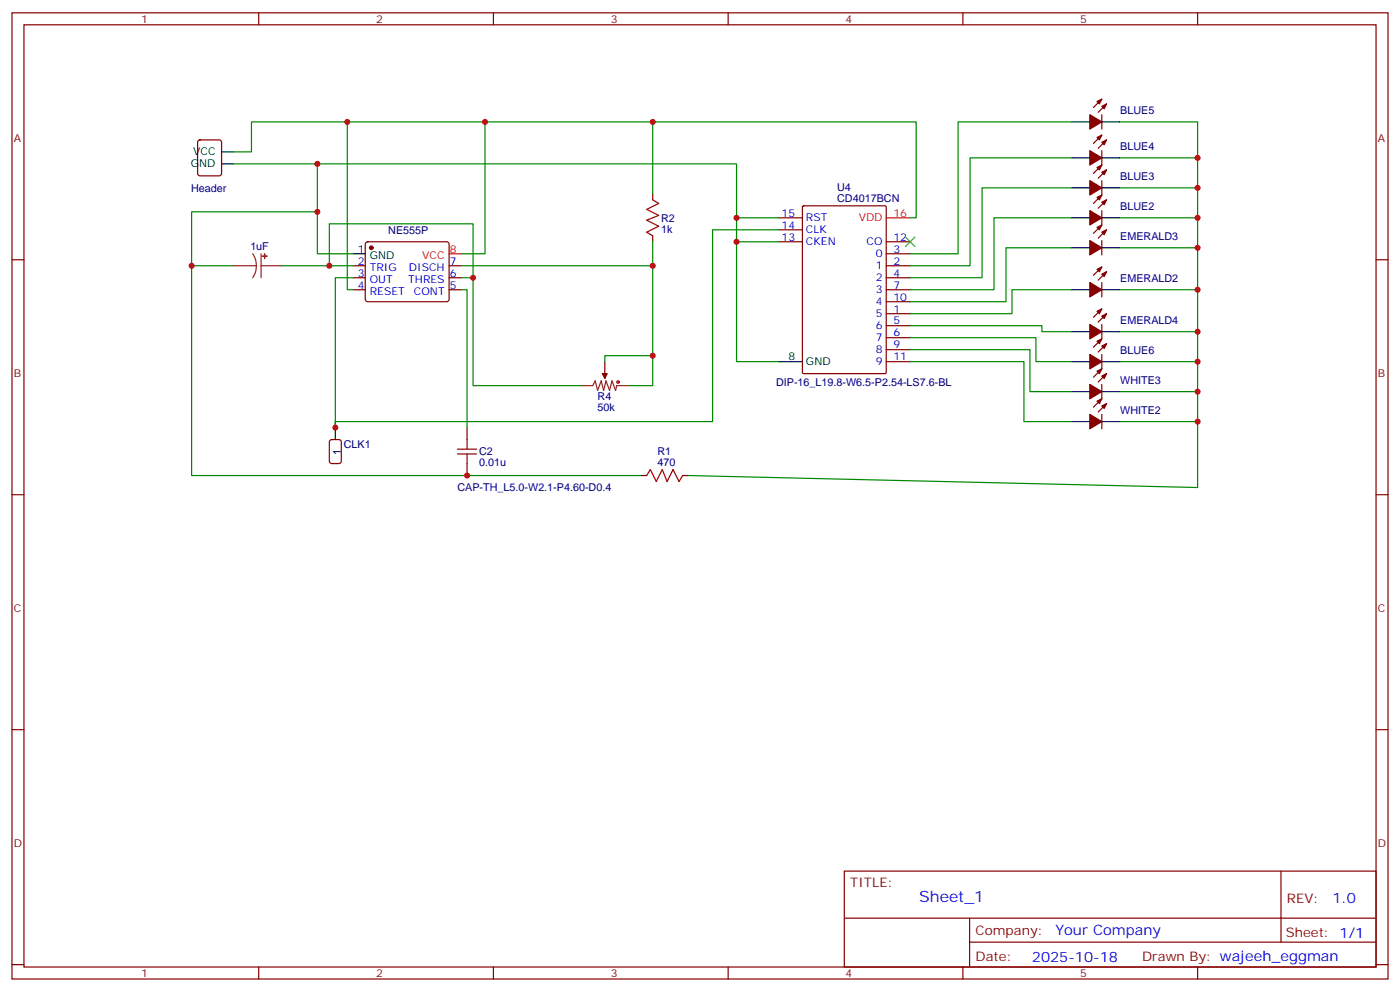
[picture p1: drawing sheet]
<svg xmlns="http://www.w3.org/2000/svg" width="412mm" height="292mm" viewBox="0 0 412 292" stroke-linecap="round" stroke-linejoin="round" font-family="sans-serif">
<g fill="none" stroke="#870000" stroke-width=".35">
<path d="M3.5 3.8h405.4v284.3h-405.4zM7.1 7.3h398.2v277.3h-398.2zM76.2 3.8v3.5M145.3 3.8v3.5M214.5 3.8v3.5M283.6 3.8v3.5M352.8 3.8v3.5M324.6 33.8v4.2M324.6 39.8l-2.5 2.4M324.6 29.2l-2.5 2.4M326 30.6l-2.5 2.5M58.4 41.4l.5-.2h5.7l.6 .4 .1 9.4-.5 .7-5.9 .1-.6-.5-.1-9.4z"/>
<path d="M192.3 57v1.8M324.6 44.3v4.3l-2.5 2.4M324.6 53.2v4.2l-2.5 2.5M326 58.8l-2.5 2.5M326 50l-2.5 2.5M326 41.2l-2.5 2.4M3.5 76.4h3.6M104.1 78.2h3.5M107.8 71.4l.5-.2h23.3l.5 .2 .2 .5-.1 16.5-.6 .4-23.6-.1-.4-.6v-16.2zM132.3 78.2h3.5M192.3 69.4v1.8M229.3 71.2h7.1"/>
<path d="M229.3 64.1h7.1M229.3 67.6h7.1M236.4 60.7l.3-.1h24l.3 .1 .1 48.9-.2 .3-24.2 .1-.3-.2zM261.1 78.2h7M261.1 74.7h7M261.1 71.2h7M324.6 62v4.2l-2.5 2.5M324.6 70.8v4.2M324.6 78.6l-2.5 2.4M326 80l-2.5 2.4M326 67.6l-2.5 2.5M405.3 76.4h3.6"/>
<path d="M104.1 81.7h3.5M104.1 85.3h3.5M132.3 81.7h3.5M132.3 85.3h3.5M261.1 81.7h7M261.1 85.3h7M261.1 92.3h7M261.1 95.8h7M261.1 99.4h7M261.1 88.8h7M324.6 83.1v4.3M324.6 95.5v4.2l-2.5 2.5"/>
<path d="M324.6 90.9l-2.5 2.5M326 92.3l-2.5 2.5M178.2 106.4v3.6M261.1 102.9h7M261.1 106.4h7M324.6 104.3v4.2l-2.5 2.5M324.6 113.1v4.3l-2.5 2.4M326 118.8l-2.5 2.4M326 110l-2.5 2.4M326 101.1l-2.5 2.5M137.6 125.8v3.6M137.6 136.4v3.5"/>
<path d="M188.7 139.9h1.8M201.1 139.9h1.7M324.6 122v4.2M3.5 145.6h3.6M405.3 145.6h3.6M3.5 214.7h3.6M405.3 214.7h3.6M248.7 256.4h156.6v28.2h-156.6zM377.3 256.4v20.9M248.7 270.2h156.5M285.6 277.3h119.6M285.6 270.2v14.1"/>
<path d="M3.5 283.9h3.6M76.2 284.6v3.5M145.3 284.6v3.5M214.5 284.6v3.5M283.6 284.6v3.5M352.8 284.6v3.5M405.3 283.9h3.6"/>
</g>
<g fill="#870000" stroke="#870000" stroke-width=".35">
<path d="M177.4 110h1.5l-.7 1.4z"/>
<path d="M323.1 118.1l1.5-.7-.8 1.4z"/>
<path d="M324.6 119.5l1.4-.7-.7 1.4z"/>
<path d="M321 122l3.6 2.1-3.6 2.1z"/>
<path d="M323.1 109.3l1.5-.8-.8 1.5z"/>
<path d="M324.6 110.7l1.4-.7-.7 1.4z"/>
<path d="M321 113.1l3.6 2.2-3.6 2.1z"/>
<path d="M323.1 79.3l1.5-.7-.8 1.4z"/>
<path d="M324.6 80.7l1.4-.7-.7 1.4z"/>
<path d="M321 83.1l3.6 2.2-3.6 2.1z"/>
<path d="M323.1 66.9l1.5-.7-.8 1.4z"/>
<path d="M324.6 68.3l1.4-.7-.7 1.4z"/>
<path d="M321 70.8l3.6 2.1-3.6 2.1z"/>
<path d="M323.1 91.6l1.5-.7-.8 1.4z"/>
<path d="M324.6 93l1.4-.7-.7 1.4z"/>
<path d="M321 95.5l3.6 2.1-3.6 2.1z"/>
<path d="M323.1 58.1l1.5-.7-.8 1.4z"/>
<path d="M324.6 59.5l1.4-.7-.7 1.4z"/>
<path d="M321 62l3.6 2.1-3.6 2.1z"/>
<path d="M323.1 49.3l1.5-.7-.8 1.4z"/>
<path d="M324.6 50.7l1.4-.7-.7 1.4z"/>
<path d="M321 53.2l3.6 2.1-3.6 2.1z"/>
<path d="M323.1 40.5l1.5-.7-.8 1.4z"/>
<path d="M324.6 41.9l1.4-.7-.7 1.4z"/>
<path d="M321 44.3l3.6 2.2-3.6 2.1z"/>
<path d="M323.1 29.9l1.5-.7-.8 1.4z"/>
<path d="M324.6 31.3l1.4-.7-.7 1.4z"/>
<path d="M321 33.8l3.6 2.1-3.6 2.1z"/>
<path d="M323.1 100.4l1.5-.7-.8 1.4z"/>
<path d="M324.6 101.8l1.4-.7-.7 1.5z"/>
<path d="M321 104.3l3.6 2.1-3.6 2.1z"/>
<circle cx="109.4" cy="72.9" r=".53"/>
</g>
<g fill="none" stroke="#000" stroke-width=".35">
<path d="M315.7 35.9h5.3M324.6 35.9h5.2M65.3 48.2h3.5M65.3 44.7h3.5M315.7 55.3h5.3M315.7 46.5h5.3M324.6 55.3h5.2M324.6 46.5h5.2M104.1 74.7h3.5M315.7 72.9h5.3M315.7 64.1h5.3M324.6 72.9h5.2"/>
<path d="M324.6 64.1h5.2M315.7 85.3h5.3M315.7 97.6h5.3M324.6 85.3h5.2M324.6 97.6h5.2M229.3 106.4h7.1M315.7 106.4h5.3M315.7 115.3h5.3M324.6 106.4h5.2M324.6 115.3h5.2M98.8 125.8v3.6M315.7 124.1h5.3"/>
<path d="M324.6 124.1h5.2"/>
</g>
<path d="M132.3 74.7h3.5M261.1 64.1h7" fill="none" stroke="#f00" stroke-width=".35"/>
<path d="M68.8 78.2h6.7M74.4 74.7l.9 1.7 .2 1.8M75.5 78.2l-.2 1.9-.9 1.6M76.9 78.2h6M76.9 74.7v7M171.1 113.5h3.5l.7-1.4 .7 2.8 1.1-2.8 .7 2.8 .7-2.8 1.1 2.8 .7-2.8 1 2.8 .4-1.4h3.5M178.2 110v1.4" fill="none" stroke="#8c2424" stroke-width=".35"/>
<g fill="#8c2424" stroke="#8c2424" stroke-width=".35">
<path d="M77.9 74.7l.1 1.4z"/>
<path d="M77.3 75.4h1.4z"/>
</g>
<g fill="none" stroke="#a10000" stroke-width=".35">
<path d="M192.3 58.8l1.7 1.1-3.5 1.7 3.5 1.8-3.5 1.4 3.5 1.8-3.5 1.7 1.8 1.1M134.8 133.6h5.6M134.8 132.2h5.6M137.6 129.4v2.8M137.6 133.6v2.8M190.5 139.9l1.1-1.7 1.7 3.5 1.8-3.5 1.4 3.5 1.8-3.5 1.7 3.5 1.1-1.8"/>
<circle cx="182" cy="112.4" r=".35"/>
</g>
<path d="M97.2 129.6l.5-.2h2.1l.7 .4v5.9l-.4 .7h-2.4l-.6-.4-.1-5.9z" fill="none" stroke="#900" stroke-width=".35"/>
<path d="M266.7 69.7l2.8 2.9M269.5 69.7l-2.8 2.9" fill="none" stroke="#3c3" stroke-width=".35"/>
<g fill="none" stroke="#008700" stroke-width=".35">
<path d="M102.3 35.9v49.4h1.8M142.9 35.9v38.8h-7.1M192.3 35.9v21.1M315.7 35.9h-33.5v38.8h-14.1M329.8 35.9h23v107.6l-150-3.6M68.8 48.2h24.7v26.5h10.6M68.8 44.7h5.3v-8.8h195.8v28.2h-1.8M93.5 48.2h123.5v58.2h12.3M315.7 46.5h-29.9v31.7h-17.7M315.7 55.3h-26.4v26.4h-21.2M329.8 46.5h23M329.8 55.3h23"/>
<path d="M56.4 78.2h12.4M82.9 78.2h21.2M93.5 62.3h-37.1v77.6h132.3M97 78.2v-12.3h42.3v47.6h31.8M135.8 78.2h56.5M192.3 71.2v42.3h-7.1M217 64.1h12.3M217 71.2h12.3M229.3 67.6h-19.4v56.5h-111.1v1.7v-44.1h5.3M315.7 64.1h-22.9v21.2h-24.7M315.7 72.9h-19.4v15.9h-28.2M329.8 64.1h23"/>
<path d="M329.8 72.9h23M135.8 85.3h1.8v40.5M135.8 81.7h3.5M268.1 95.8h38.8v1.8h8.8M268.1 99.4h37.1v7h10.5M315.7 85.3h-17.6v7h-30M329.8 85.3h23M329.8 97.6h23M192.3 104.7h-14.1v1.7M268.1 102.9h35.3v12.4h12.3M268.1 106.4h33.5v17.7h14.1M329.8 106.4h23"/>
<path d="M329.8 115.3h23M329.8 124.1h23"/>
</g>
<g fill="#c00">
<circle cx="93.5" cy="62.3" r=".88"/>
<circle cx="93.5" cy="48.2" r=".88"/>
<circle cx="217" cy="64.1" r=".88"/>
<circle cx="97" cy="78.2" r=".88"/>
<circle cx="192.3" cy="78.2" r=".88"/>
<circle cx="139.3" cy="81.7" r=".88"/>
<circle cx="137.6" cy="139.9" r=".88"/>
<circle cx="98.8" cy="125.8" r=".88"/>
<circle cx="217" cy="71.2" r=".88"/>
<circle cx="192.3" cy="104.7" r=".88"/>
<circle cx="102.3" cy="35.9" r=".88"/>
<circle cx="142.9" cy="35.9" r=".88"/>
<circle cx="192.3" cy="35.9" r=".88"/>
<circle cx="56.4" cy="78.2" r=".88"/>
<circle cx="352.8" cy="124.1" r=".88"/>
<circle cx="352.8" cy="115.3" r=".88"/>
<circle cx="352.8" cy="106.4" r=".88"/>
<circle cx="352.8" cy="97.6" r=".88"/>
<circle cx="352.8" cy="85.3" r=".88"/>
<circle cx="352.8" cy="72.9" r=".88"/>
<circle cx="352.8" cy="64.1" r=".88"/>
<circle cx="352.8" cy="55.3" r=".88"/>
<circle cx="352.8" cy="46.5" r=".88"/>
</g>
<text font-size="4.6" fill="#00f" x="270.8" y="265.4">Sheet_1</text>
<g font-size="4.2" fill="#00f">
<text x="392.5" y="265.6">1.0</text>
<text x="310.9" y="275.2">Your Company</text>
<text x="304" y="283">2025-10-18</text>
</g>
<g font-size="3.9" fill="#800">
<text x="250.5" y="260.9">TITLE:</text>
<text x="379.1" y="265.6">REV:</text>
<text x="287.4" y="275.1">Company:</text>
<text x="378.7" y="275.8">Sheet: 1/1</text>
<text x="287.4" y="282.8">Date:</text>
<text x="336.4" y="282.9">Drawn By: wajeeh_eggman</text>
</g>
<g font-size="3.2" fill="#800">
<text x="41.6" y="6.8">1</text>
<text x="110.8" y="6.8">2</text>
<text x="179.9" y="6.8">3</text>
<text x="249.1" y="6.8">4</text>
<text x="318.2" y="6.8">5</text>
<text x="4.1" y="41.9">A</text>
<text x="405.9" y="41.9">A</text>
<text x="4.1" y="111">B</text>
<text x="405.9" y="111">B</text>
<text x="4.1" y="180.2">C</text>
<text x="405.9" y="180.2">C</text>
<text x="4.1" y="249.3">D</text>
<text x="405.9" y="249.3">D</text>
<text x="41.6" y="287.6">1</text>
<text x="110.8" y="287.6">2</text>
<text x="179.9" y="287.6">3</text>
<text x="249.1" y="287.6">4</text>
<text x="318.2" y="287.6">5</text>
</g>
<g font-size="3.2" fill="#000080">
<text x="330" y="33.5">BLUE5</text>
<text x="330" y="44.1">BLUE4</text>
<text x="330" y="52.9">BLUE3</text>
<text x="56.3" y="56.6">Header</text>
<text x="246.6" y="59.4">CD4017BCN</text>
<text x="246.6" y="56.2">U4</text>
<text x="194.7" y="65.2">R2</text>
<text x="330" y="61.7">BLUE2</text>
<text x="114.4" y="68.7">NE555P</text>
<text x="194.7" y="68.5">1k</text>
<text x="330" y="70.5">EMERALD3</text>
<text x="73.7" y="73.6">1uF</text>
<text x="330" y="82.9">EMERALD2</text>
<text x="330" y="95.2">EMERALD4</text>
<text x="330" y="104.1">BLUE6</text>
<text x="228.6" y="113.5">DIP-16_L19.8-W6.5-P2.54-LS7.6-BL</text>
<text x="330" y="112.9">WHITE3</text>
<text x="176.1" y="117.7">R4</text>
<text x="176" y="120.9">50k</text>
<text x="330" y="121.7">WHITE2</text>
<text x="101.2" y="131.9">CLK1</text>
<text x="141.1" y="137.2">0.01u</text>
<text x="141.1" y="134">C2</text>
<text x="193.7" y="137.1">470</text>
<text x="193.7" y="133.9">R1</text>
<text x="134.8" y="144.4">CAP-TH_L5.0-W2.1-P4.60-D0.4</text>
</g>
<g font-size="3.2">
<text x="56.9" y="45.8">VCC</text>
<text x="56.2" y="49.3">GND</text>
<text x="105.4" y="74.3">1</text>
<text x="108.9" y="76.1">GND</text>
<text x="232.2" y="106.1">8</text>
<text x="237.4" y="107.5">GND</text>
<text x="100.4" y="133.9" transform="rotate(-90 100.4 133.9)">1</text>
</g>
<g font-size="3.2" fill="#00f">
<text x="230.2" y="63.7">15</text>
<text x="237.4" y="65.2">RST</text>
<text x="230.2" y="67.3">14</text>
<text x="230.2" y="70.8">13</text>
<text x="237.4" y="68.7">CLK</text>
<text x="263.2" y="70.8">12</text>
<text x="105.4" y="77.9">2</text>
<text x="132.5" y="77.9">7</text>
<text x="237.4" y="72.2">CKEN</text>
<text x="255.3" y="72.2">CO</text>
<text x="258" y="75.7">0</text>
<text x="263.2" y="77.9">2</text>
<text x="263.2" y="74.3">3</text>
<text x="105.4" y="81.4">3</text>
<text x="108.9" y="79.6">TRIG</text>
<text x="108.9" y="83.1">OUT</text>
<text x="120.3" y="83.1">THRES</text>
<text x="120.4" y="79.6">DISCH</text>
<text x="132.5" y="81.4">6</text>
<text x="258" y="79.3">1</text>
<text x="258" y="82.8">2</text>
<text x="263.2" y="81.4">4</text>
<text x="105.4" y="84.9">4</text>
<text x="108.9" y="86.7">RESET</text>
<text x="121.9" y="86.7">CONT</text>
<text x="132.5" y="84.9">5</text>
<text x="258" y="86.3">3</text>
<text x="258" y="89.9">4</text>
<text x="263.2" y="84.9">7</text>
<text x="263.2" y="88.4">10</text>
<text x="258" y="93.4">5</text>
<text x="263.2" y="92">1</text>
<text x="263.2" y="95.5">5</text>
<text x="258" y="96.9">6</text>
<text x="258" y="100.4">7</text>
<text x="263.2" y="99">6</text>
<text x="258" y="104">8</text>
<text x="258" y="107.5">9</text>
<text x="263.2" y="102.6">9</text>
<text x="263.2" y="106.1">11</text>
</g>
<g font-size="3.2" fill="#f00">
<text x="252.9" y="65.2">VDD</text>
<text x="263.2" y="63.7">16</text>
<text x="124.4" y="76.1">VCC</text>
<text x="132.5" y="74.3">8</text>
</g>
</svg>
